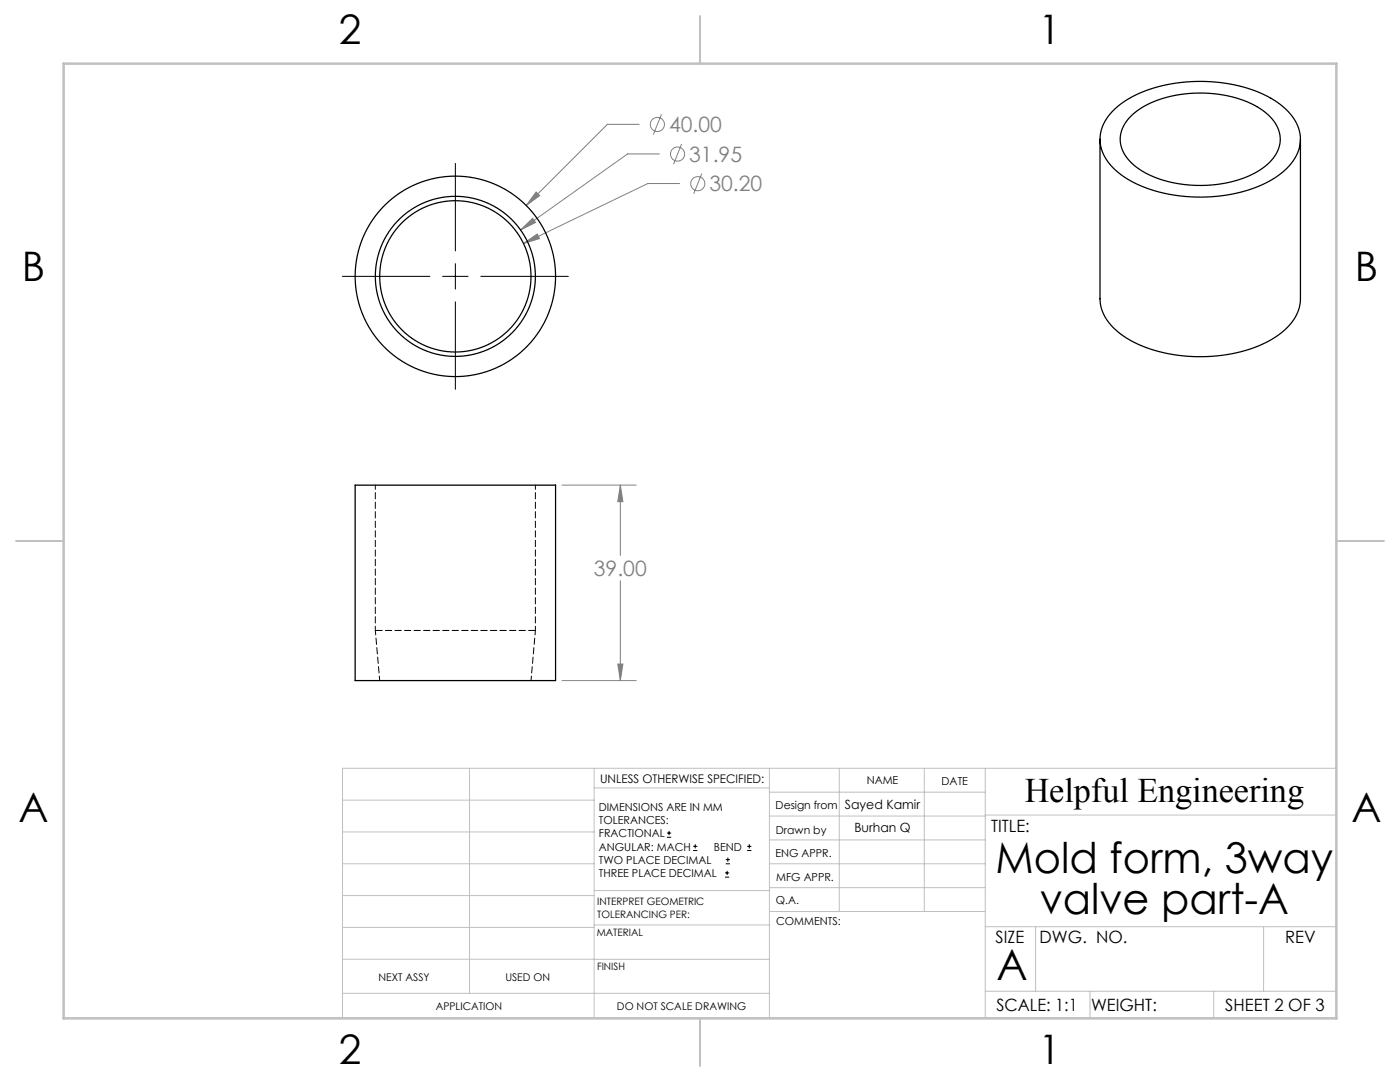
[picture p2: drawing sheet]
<svg xmlns="http://www.w3.org/2000/svg" width="279mm" height="216mm" viewBox="0 0 279 216" stroke-linecap="round" stroke-linejoin="round" font-family="sans-serif">
<g fill="none" stroke="#808080" stroke-width=".2">
<path d="M107 38.3l.7 .7-2.7 2zM127.6 24.8h-6.4l-16.2 16.2M131.6 30.7h-6.4l-21.3 15.2M132 22.8l-1.6 4.1M135.6 36.6h-6.3l-24.8 12M136 28.7l-1.6 4.1M140.1 34.6l-1.7 4.1M103.9 45.9l2.4-2.3 .6 .8zM104.5 48.6l2.7-1.9 .5 .9zM112.1 96.8h14.9M123.8 96.8l.5 3.3h-1zM123.8 96.8v14"/>
<path d="M123.8 115.9v19.9M112.1 135.8h14.9M123.3 132.5h1l-.5 3.3z"/>
<circle cx="131.2" cy="24.8" r="1.41"/>
<circle cx="135.2" cy="30.7" r="1.41"/>
<circle cx="139.3" cy="36.7" r="1.41"/>
</g>
<g fill="none" stroke="#000" stroke-width=".2">
<path d="M90.9 32.6v17.5M68.3 55.1h17.5M88.3 55.1h5.1M90.9 52.6v5.1M96 55.1h17.4M90.9 60.2v17.5M133.1 167.1h.8M133.1 166.2h.8M133.5 165.8v.8M138.3 169.7h.9M138.3 168.9h.9M138.8 168.5v.8"/>
<path d="M144.7 175h.8M144.7 174.2h.8M144.8 172.4h.9M144.8 171.5h.9M145.1 173.8v.8M145.3 171.1v.8M149.1 169.7h.9M149.1 168.9h.9M149.5 168.5v.8"/>
</g>
<g fill="none" stroke="#c0c0c0" stroke-width=".2">
<path d="M68.4 159.7h50.2M93.7 153.3v44.9M118.6 153.3v49.9M118.6 157.2h34.9M153.5 153.3v49.9M153.5 158.1h43.1M167.5 153.3v28.6M184.5 153.3v28.6M196.6 153.3v49.9M266.7 153.3h-198.3v49.9M68.4 178.7h50.2M68.4 172.4h50.2"/>
<path d="M68.4 166h50.2M118.6 177.7h35.1M153.5 167.6h43.1M153.5 162.8h43.1M153.5 172.4h43.1M153.5 177.1h43.1M196.6 162.6h70.1M68.4 198.2h85.1M68.4 185.1h50.2M68.4 191.4h50.2M118.6 191.4h34.9M118.6 184.6h35.1"/>
<path d="M153.7 181.9h42.9M196.6 197.8h70.1M196.6 184.9h70.1M206.7 184.9v12.9M217.5 197.8v5.4M242.2 197.8v5.4M252.2 184.9v12.9"/>
</g>
<path d="M139.7 3.2v9.5M3.2 107.9h9.5M266.7 107.9h9.5M139.7 203.2v9.5" fill="none" stroke="#c0c0c0" stroke-width=".25"/>
<path d="M12.7 12.7h254v190.5h-254z" fill="none" stroke="#c0c0c0" stroke-width=".5"/>
<path d="M123.3 132.5h1l-.5 3.3zM123.8 96.8l.5 3.3h-1zM107 38.3l-2 2.7 2.7-2zM103.9 45.9l3-1.5-.6-.8zM104.5 48.6l3.2-1-.5-.9z" fill="#808080"/>
<g fill="none" stroke="#000" stroke-width=".25">
<path d="M219.5 27.8v31.8a9.1 9.1 0 0 0 4.3 7.1 28.2 28.2 0 0 0 18 4.4 24.8 24.8 0 0 0 14.5-5.2 8.5 8.5 0 0 0 3.2-6.3v-31.8M222 22.2a22.8 22.8 0 0 1 13.8-5.8 29.3 29.3 0 0 1 19.2 4.1 9.1 9.1 0 0 1 4.5 7.8 9.8 9.8 0 0 1-5 7.1 30.2 30.2 0 0 1-20.4 3.5 21.4 21.4 0 0 1-12.4-5.9 7.4 7.4 0 0 1 .3-10.8zM225.5 23.4a19.1 19.1 0 0 1 12.6-4.8 22.2 22.2 0 0 1 14.4 3.8 6.5 6.5 0 0 1 2.7 7.2 10.7 10.7 0 0 1-6.5 5.8 25.2 25.2 0 0 1-20.8-1.3 7.6 7.6 0 0 1-4.3-6.9 6.7 6.7 0 0 1 1.9-3.8zM70.9 96.8h40v39h-40z"/>
<circle cx="90.9" cy="55.1" r="15.1"/>
<circle cx="90.9" cy="55.1" r="20"/>
<circle cx="90.9" cy="55.1" r="16"/>
</g>
<path d="M106.8 125.8h-31.9" fill="none" stroke="#000" stroke-width=".2" stroke-dasharray="1.3 .6" stroke-dashoffset="-.1"/>
<path d="M74.9 96.8v29M74.9 125.8l.9 10M106 135.8l.8-10M106.8 125.8v-29" fill="none" stroke="#000" stroke-width=".2" stroke-dasharray="1.3 .6" stroke-dashoffset=".4"/>
<g font-size="8.5">
<text x="198.7" y="174.2">Mold form, 3way</text>
<text x="207.5" y="182.3">valve part-A</text>
<text x="198.9" y="195.5">A</text>
</g>
<g font-size="8.1">
<text x="67.6" y="8.9">2</text>
<text x="207.3" y="8.9">1</text>
<text x="4.4" y="56.2">B</text>
<text x="270.4" y="56.2">B</text>
<text x="3.7" y="164.1">A</text>
<text x="269.7" y="164.1">A</text>
<text x="67.6" y="212.4">2</text>
<text x="207.3" y="212.4">1</text>
</g>
<text font-size="6.9" x="204.5" y="160.1">Helpful Engineering</text>
<g font-size="4.2" fill="#808080">
<text x="133.5" y="26.4">40.00</text>
<text x="137.6" y="32.3">31.95</text>
<text x="141.6" y="38.2">30.20</text>
<text x="118.5" y="114.9">39.00</text>
</g>
<g font-size="3.4">
<text x="197.8" y="166">TITLE:</text>
<text x="198.7" y="188.1">SIZE</text>
<text x="207.5" y="188.1">DWG. NO.</text>
<text x="256.5" y="188.2">REV</text>
<text x="198.8" y="201.7">SCALE: 1:1</text>
<text x="217.7" y="201.8">WEIGHT:</text>
<text x="244.5" y="201.7">SHEET 2 OF 3</text>
</g>
<g font-size="2.5">
<text x="168.6" y="161.4">Sayed Kamir</text>
<text x="170.5" y="166.1">Burhan Q</text>
</g>
<text font-size="2.4" x="119.8" y="156.2">UNLESS OTHERWISE SPECIFIED:</text>
<g font-size="2.2">
<text x="119.5" y="161.8">DIMENSIONS ARE IN MM</text>
<text x="154.8" y="161.4">Design from</text>
<text x="173" y="156.4">NAME</text>
<text x="187.9" y="156.7">DATE</text>
<text x="119.5" y="164.4">TOLERANCES:</text>
<text x="119.5" y="167.1">FRACTIONAL</text>
<text x="154.9" y="166.3">Drawn by</text>
<text x="119.5" y="169.7">ANGULAR: MACH</text>
<text x="119.5" y="172.4">TWO PLACE DECIMAL</text>
<text x="142.5" y="169.7">BEND</text>
<text x="154.8" y="171">ENG APPR.</text>
<text x="119.5" y="175">THREE PLACE DECIMAL</text>
<text x="154.9" y="175.7">MFG APPR.</text>
<text x="154.9" y="180.4">Q.A.</text>
<text x="154.9" y="184.6">COMMENTS:</text>
</g>
<g font-size="2.1">
<text x="75.5" y="195.7">NEXT ASSY</text>
<text x="100.9" y="195.7">USED ON</text>
<text x="86.9" y="201.5">APPLICATION</text>
<text x="123.1" y="201.6">DO NOT SCALE DRAWING</text>
</g>
<g font-size="2">
<text x="119.2" y="180.6">INTERPRET GEOMETRIC</text>
<text x="119.2" y="183.1">TOLERANCING PER:</text>
<text x="119.1" y="186.7">MATERIAL</text>
<text x="119.1" y="193.5">FINISH</text>
</g>
</svg>
